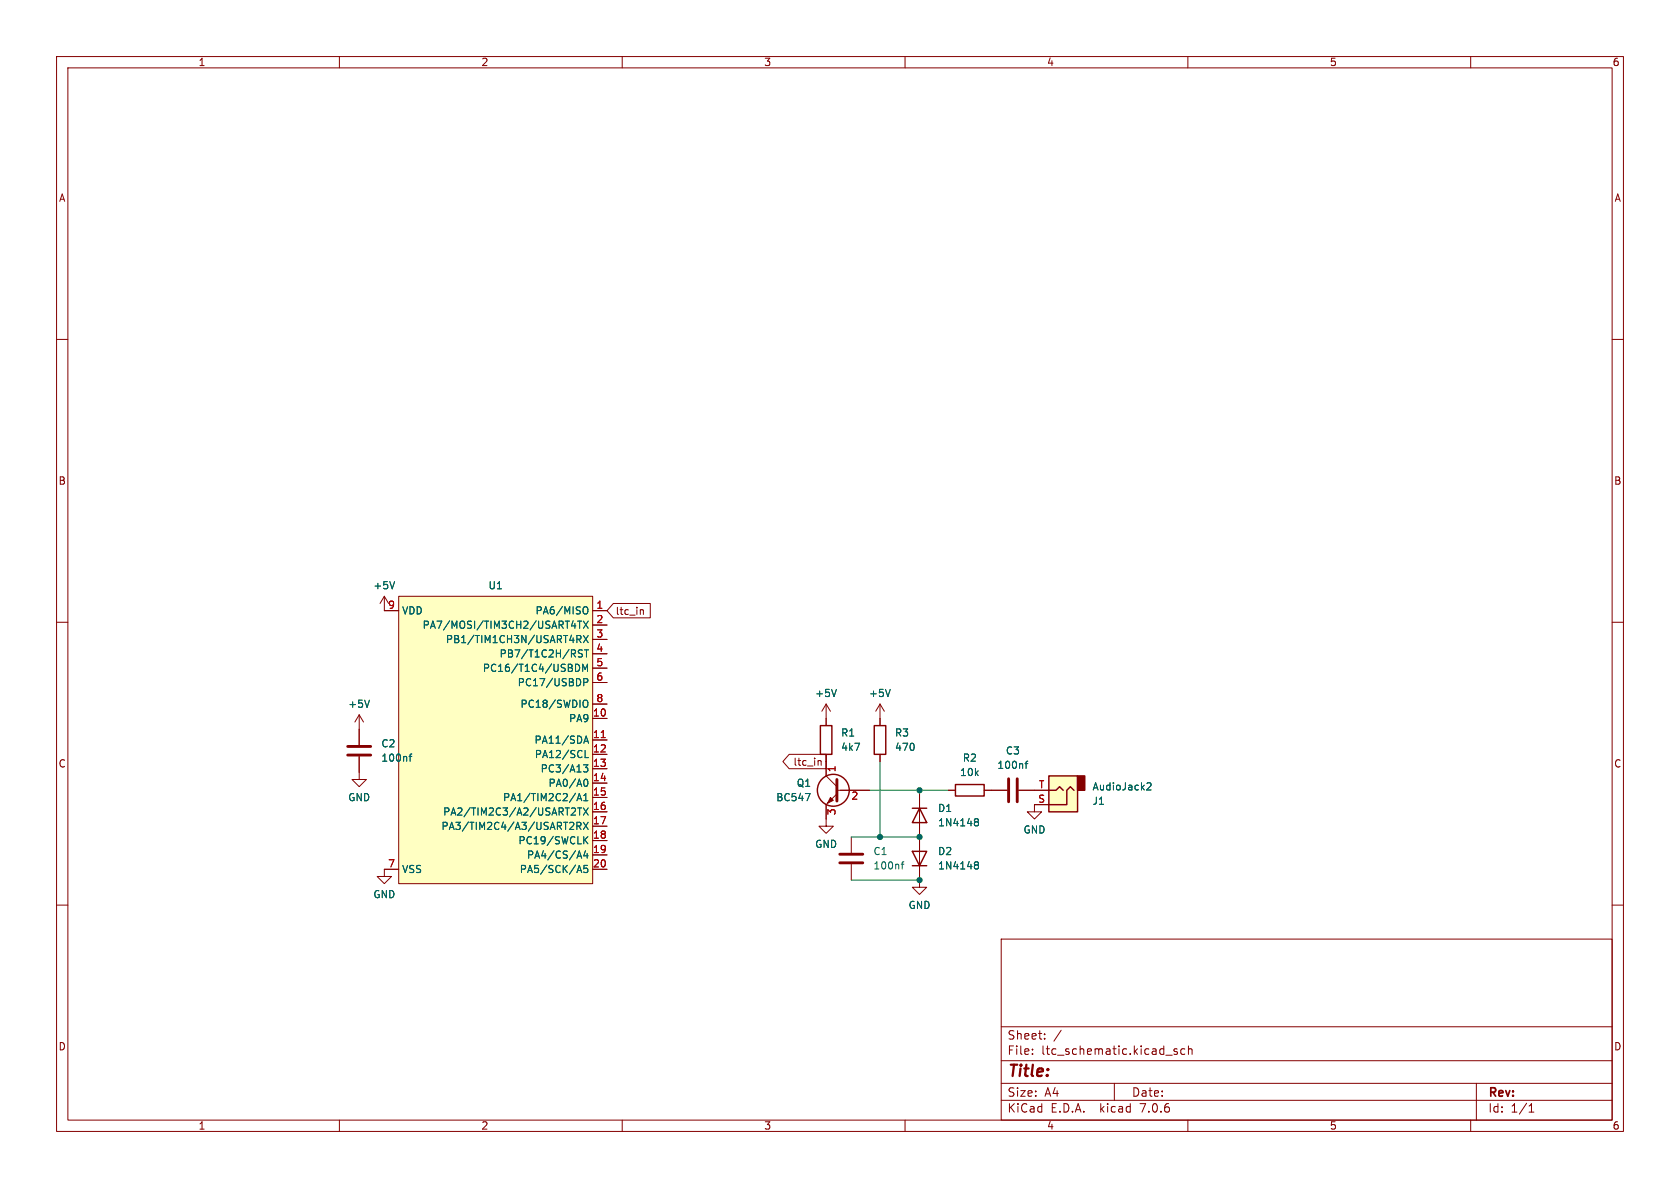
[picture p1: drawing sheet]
<svg xmlns="http://www.w3.org/2000/svg" width="297mm" height="210mm" viewBox="0 0 297 210" stroke-linecap="round" stroke-linejoin="round" font-family="sans-serif">
<g fill="none" stroke="#840000" stroke-width=".18">
<path d="M10 10h277v190h-277zM12 12h273v186h-273zM60 10v2M110 10v2M160 10v2M210 10v2M260 10v2M10 60h2M285 60h2M10 110h2M67.9 105.4v2.6h2.6M67.9 105.4l-.7 1.3"/>
<path d="M67.9 105.4l.8 1.3M70.5 105.4h34.3v50.8h-34.3zM104.8 108h2.5M104.8 110.5h2.5M104.8 113h2.5M104.8 115.6h2.5M104.8 118.1h2.5M108.4 106.7h6.6v2.5h-6.6l-1.1-1.2zM113.3 107.8h.4v.8M285 110h2M63.5 133.7v4.1h1.3l-1.3 1.3-1.3-1.3h1.3M63.5 126.4l-.8 1.2"/>
<path d="M63.5 126.4v5.3M63.5 126.4l.8 1.2M104.8 127h2.5M104.8 130.8h2.5M104.8 133.4h2.5M104.8 135.9h2.5M104.8 138.4h2.5M104.8 120.7h2.5M104.8 124.5h2.5M139.5 133.3h6.5v2.6h-6.5l-1.1-1.3zM144.7 134.5h.4l.1 .8M146 133.4v3.8l2 1.9"/>
<path d="M146 124.5v3.8M146 124.5l-.7 1.2M146 124.5l.8 1.2M148 139.7h5.7M155.6 124.5v3.8M155.6 133.4v1.2M155.6 124.5l-.8 1.2M155.6 124.5l.7 1.2M167.6 139.7h1.3M174 139.7h4.1M180.1 139.7h5.3M10 160h2"/>
<path d="M70.5 153.7h-2.6v1.2h1.3l-1.3 1.3-1.2-1.3h1.2M104.8 141h2.5M104.8 143.5h2.5M104.8 146.1h2.5M104.8 148.6h2.5M104.8 151.1h2.5M104.8 153.7h2.5M148 140.3l-2 1.9v3.9h1.3l-1.3 1.2-1.2-1.2h1.2M150.5 148v2.7M150.5 152.8v2.8M162.6 140.3v16.5h1.2l-1.2 1.3-1.3-1.3h1.3M185.4 142.2h-2.5v1.3h1.2l-1.2 1.3-1.3-1.3h1.3"/>
<path d="M285 160h2M177 166h108v32h-108zM60 198v2M110 198v2M160 198v2M177 194.5h108M177 191.5h108M177 187.5h108M177 181.5h108M182.5 186.3v.1M182.5 185.5v.1M184.7 183.6v.1"/>
<path d="M184.7 182.8v.1M187.6 182.1l-1.3 2M197 191.5v3M206.1 186.5h1.1M208.1 185.5l-.4-.1-.2 .2 .1 .2 .5 .2v.3h-.6M209.5 185.5l-.5-.1-.3 .3v.4l.2 .2h.6M210 198v2M210.1 185.5l.2-.1 .4 .1v.9M210.1 184.9v1.5M260 198v2M261 191.5v6.5M270.3 196.6h.9"/>
<path d="M270.3 195.5l.4-.4v1.5"/>
</g>
<g fill="#ffffc2" stroke="#ffffc2" stroke-width=".18">
<path d="M70.5 105.4h34.3v50.8h-34.3z"/>
<path d="M185.4 137.2h5.1v6.3h-5.1z"/>
</g>
<g fill="none" stroke="#006464" stroke-width=".18">
<path d="M69.8 102.8l-.5 1.3M101 110.6h.8M101.6 110.2v.9M101.7 117.4a.64 .64 0 0 1 .8 .7 .64 .64 0 0 1-.8 .6M102 113l.6-.1 .1-.1v-.3l-.7-.2v1.3M102.1 109.8h.7M102.2 115.2l.8 .6-.3 .3h-.5M102.3 113l.4 .6M102.5 109.8v1.3M103 114.9h-.5l-.3 .2M103 118.7v-1.3l.4 .9 .5-.9v1.3M103.1 109.8l.9 1.3"/>
<path d="M103.1 112.3l.9 1.3M103.3 114.9h.7M103.4 107.3a.43 .43 0 0 1 .5 .4v.4a.43 .43 0 0 1-.5 .4M103.7 114.9v1.2M104 109.8l-.9 1.3M104 112.3l-.9 1.3M65.3 123.8l-.4 1.2M72.3 133.7h.5M72.8 133.3l-.3 .2v1.1M103.1 135.2h.8l-.4 .5 .4 .1v.5l-.2 .2-.6-.2M103.2 120.6h.6l.1-.2v-.3l-.7-.1v1.2M103.2 131.4l.4-1.3 .4 1.3"/>
<path d="M103.3 123.8h.1a.43 .43 0 0 1 .5 .4v.4a.42 .42 0 0 1-.2 .4 .42 .42 0 0 1-.4 0M103.3 131h.6M103.4 137.8l.1-.1a.68 .68 0 0 1 .4 .7 .68 .68 0 0 1-.4 .6l-.1-.1M103.4 132.7v1.2h.6M147.9 121.9l-.5 1.2M157.4 121.9l-.4 1.2M181.2 135h.5M181.7 134.6l-.3 .1v1.1M202.8 138.5l.5-.1 .2 .3-.8 .9h.8M101.2 142.8l.4 .1 .1 .3-.7 .9h.7M101.2 145.4l.2 .2v.3l-.7 .7h.7M102 141.5l.4-1.2 .4 1.2"/>
<path d="M102 146h.6l.1-.2v-.3l-.7-.1v1.2M102.1 141.2h.6M102.1 142.8h.7M102.1 151.3h.6M102.1 153.9h.6M102.3 146l.4 .6M102.4 150.4l.4 1.3M102.4 153l.4 1.2M102.5 142.8v1.3M103.1 142.8l.9 1.3M103.1 145.4l.9 1.2M103.2 141.5h.7"/>
<path d="M103.2 140.6l.4-.3v1.2M103.4 148.4l.5 .8M103.5 150.4l-.3 .9h.8M103.8 150.9v.8M103.9 153h-.6l-.1 .6 .2-.1h.4l.1 .2v.4l-.2 .1-.5-.1M103.9 147.9l-.7 .7M104 142.8l-.9 1.3M104 145.4l-.9 1.2M142.4 140.3h.8l-.5 1.2M159.3 152.8h.5M159.8 152.3l-.3 .2v1.1M172.4 152.8l.1 .1"/>
<path d="M172.4 152.4l.3-.1 .2 .2 .1 .1-.3 .3M172.4 144.8l.3-.1 .2 .1 .1 .2-.3 .3M172.4 145.2l.1 .1M172.5 152.9h.2M172.5 152.9h-.1M172.5 145.3h.2M172.5 145.3h-.1M172.7 145.3l.3 .2-.1 .4-.2 .1-.3-.1M172.7 152.9l.3 .2-.1 .4-.2 .1h-.3"/>
</g>
<path d="M106.3 130.4h.7" fill="none" stroke="#a90000" stroke-width=".18"/>
<path d="M61.5 133.5h4M61.5 132h4M148 137.8v3.8M178.3 137.7v4M179.8 137.7v4M148.5 152.5h4M148.5 151h4" fill="none" stroke="#840000" stroke-width=".51"/>
<g fill="none" stroke="#840000" stroke-width=".25">
<path d="M145 128.3h2.1v5.1h-2.1zM154.6 128.3h2v5.1h-2zM168.9 138.7h5.1v2h-5.1zM185.4 137.2h5.1v6.3h-5.1zM185.4 139.7h1.3l.6-.6 .7 .6M189.9 139.7l-.7-.6-.6 .6v2.5h-3.2M161.3 150.5h2.5l-1.2 2.5zM161.3 153h2.5M161.3 142.9h2.5M162.6 142.9l1.2 2.5h-2.5z"/>
<circle cx="147.3" cy="139.7" r="2.82"/>
</g>
<path d="M146.8 141l.5 .5-1 .5z" fill="#840000" stroke="#840000" stroke-width=".18"/>
<path d="M190.5 137.2h1.3v2.5h-1.3z" fill="#840000" stroke="#840000" stroke-width=".25"/>
<path d="M153.7 139.7h13.9M155.6 134.6v13.4M162.6 139.7v.6M150.5 148h12.1M150.5 155.6h12.1" fill="none" stroke="#009600" stroke-width=".18"/>
<g fill="#009600" stroke="#009600" stroke-width=".18">
<circle cx="162.6" cy="139.7" r=".46"/>
<circle cx="155.6" cy="148" r=".46"/>
<circle cx="162.6" cy="148" r=".46"/>
<circle cx="162.6" cy="155.6" r=".46"/>
</g>
<text font-size="2.8" fill="#840000" x="178" y="190.9">Title:</text>
<g font-size="2.1" fill="#840000">
<text x="178" y="184">Sheet:</text>
<text x="178" y="186.7">File:</text>
<text x="184.1" y="186.7">ltc_schematic.kicad_sch</text>
<text x="178" y="196.9">KiCad</text>
<text x="178" y="194.1">Size:</text>
<text x="184.7" y="194.1">A4</text>
<text x="185.7" y="196.9">E.D.A.</text>
<text x="194.6" y="196.9">kicad</text>
<text x="200" y="194.1">Date:</text>
<text x="201.8" y="196.9">7.0.6</text>
<text x="263" y="194.3">Rev:</text>
<text x="263" y="196.9">Id:</text>
<text x="267.1" y="196.9">1/1</text>
</g>
<g font-size="1.8" fill="#840000">
<text x="35" y="11.9">1</text>
<text x="85" y="11.9">2</text>
<text x="135" y="11.9">3</text>
<text x="185" y="11.9">4</text>
<text x="235" y="11.9">5</text>
<text x="285" y="11.9">6</text>
<text x="10.3" y="35.9">A</text>
<text x="285.3" y="35.9">A</text>
<text x="10.3" y="85.9">B</text>
<text x="285.3" y="85.9">B</text>
<text x="108.7" y="108.9">ltc_in</text>
<text x="10.3" y="135.9">C</text>
<text x="140.2" y="135.6">ltc_in</text>
<text x="285.3" y="135.9">C</text>
<text x="10.3" y="185.9">D</text>
<text x="285.3" y="185.9">D</text>
<text x="35" y="199.9">1</text>
<text x="85" y="199.9">2</text>
<text x="135" y="199.9">3</text>
<text x="185" y="199.9">4</text>
<text x="235" y="199.9">5</text>
<text x="285" y="199.9">6</text>
</g>
<g font-size="1.8" fill="#006464">
<text x="65.9" y="104.4">+5V</text>
<text x="86.3" y="104.4">U1</text>
<text x="71" y="108.8">VDD</text>
<text x="74.6" y="111.4">PA7/MOSI/TIM3CH2/USART4TX</text>
<text x="78.7" y="113.9">PB1/TIM1CH3N/USART4RX</text>
<text x="94.6" y="108.8">PA6/MISO</text>
<text x="85.3" y="119">PC16/T1C4/USBDM</text>
<text x="88.2" y="116.4">PB7/T1C2H/RST</text>
<text x="61.5" y="125.3">+5V</text>
<text x="91.4" y="121.5">PC17/USBDP</text>
<text x="91.9" y="125.3">PC18/SWDIO</text>
<text x="144" y="123.4">+5V</text>
<text x="153.5" y="123.4">+5V</text>
<text x="94.4" y="131.7">PA11/SDA</text>
<text x="100.5" y="127.9">PA9</text>
<text x="148.6" y="130.4">R1</text>
<text x="158.1" y="130.4">R3</text>
<text x="67.3" y="132.3">C2</text>
<text x="67.3" y="134.8">100nf</text>
<text x="94.4" y="134.2">PA12/SCL</text>
<text x="95.5" y="136.8">PC3/A13</text>
<text x="148.6" y="132.9">4k7</text>
<text x="158.1" y="132.9">470</text>
<text x="169.6" y="137.4">10k</text>
<text x="170.1" y="134.8">R2</text>
<text x="176.2" y="136.1">100nf</text>
<text x="177.7" y="133.6">C3</text>
<text x="61.5" y="141.8">GND</text>
<text x="88.8" y="141.8">PA1/TIM2C2/A1</text>
<text x="96.9" y="139.3">PA0/A0</text>
<text x="137.1" y="141.8">BC547</text>
<text x="140.8" y="139.3">Q1</text>
<text x="165.7" y="143.7">D1</text>
<text x="193" y="142.5">J1</text>
<text x="193" y="139.9">AudioJack2</text>
<text x="77.9" y="146.9">PA3/TIM2C4/A3/USART2RX</text>
<text x="78.2" y="144.4">PA2/TIM2C3/A2/USART2TX</text>
<text x="91.5" y="149.5">PC19/SWCLK</text>
<text x="165.7" y="146.3">1N4148</text>
<text x="180.8" y="147.5">GND</text>
<text x="71" y="154.5">VSS</text>
<text x="91.8" y="154.5">PA5/SCK/A5</text>
<text x="93.1" y="152">PA4/CS/A4</text>
<text x="144" y="150.1">GND</text>
<text x="154.3" y="151.4">C1</text>
<text x="154.3" y="153.9">100nf</text>
<text x="165.7" y="151.4">D2</text>
<text x="165.7" y="153.9">1N4148</text>
<text x="65.9" y="159">GND</text>
<text x="160.5" y="160.9">GND</text>
</g>
<g font-size="1.8" fill="#a90000">
<text x="68.5" y="107.7">9</text>
<text x="105.3" y="107.7">1</text>
<text x="105.3" y="110.2">2</text>
<text x="105.3" y="112.8">3</text>
<text x="105.3" y="115.3">4</text>
<text x="105.3" y="117.9">5</text>
<text x="105.3" y="120.4">6</text>
<text x="105.3" y="124.2">8</text>
<text x="104.7" y="126.7">10</text>
<text x="104.7" y="130.6">11</text>
<text x="104.7" y="133.1">12</text>
<text x="104.7" y="135.6">13</text>
<text x="148" y="136.6" transform="rotate(-90 148 136.6)">1</text>
<text x="104.7" y="138.2">14</text>
<text x="104.7" y="140.7">15</text>
<text x="104.7" y="143.3">16</text>
<text x="150.4" y="141.7">2</text>
<text x="183.4" y="142">S</text>
<text x="183.6" y="139.4">T</text>
<text x="104.7" y="145.8">17</text>
<text x="104.7" y="148.3">18</text>
<text x="148" y="144.2" transform="rotate(-90 148 144.2)">3</text>
<text x="68.5" y="153.4">7</text>
<text x="104.7" y="150.9">19</text>
<text x="104.7" y="153.4">20</text>
</g>
</svg>
